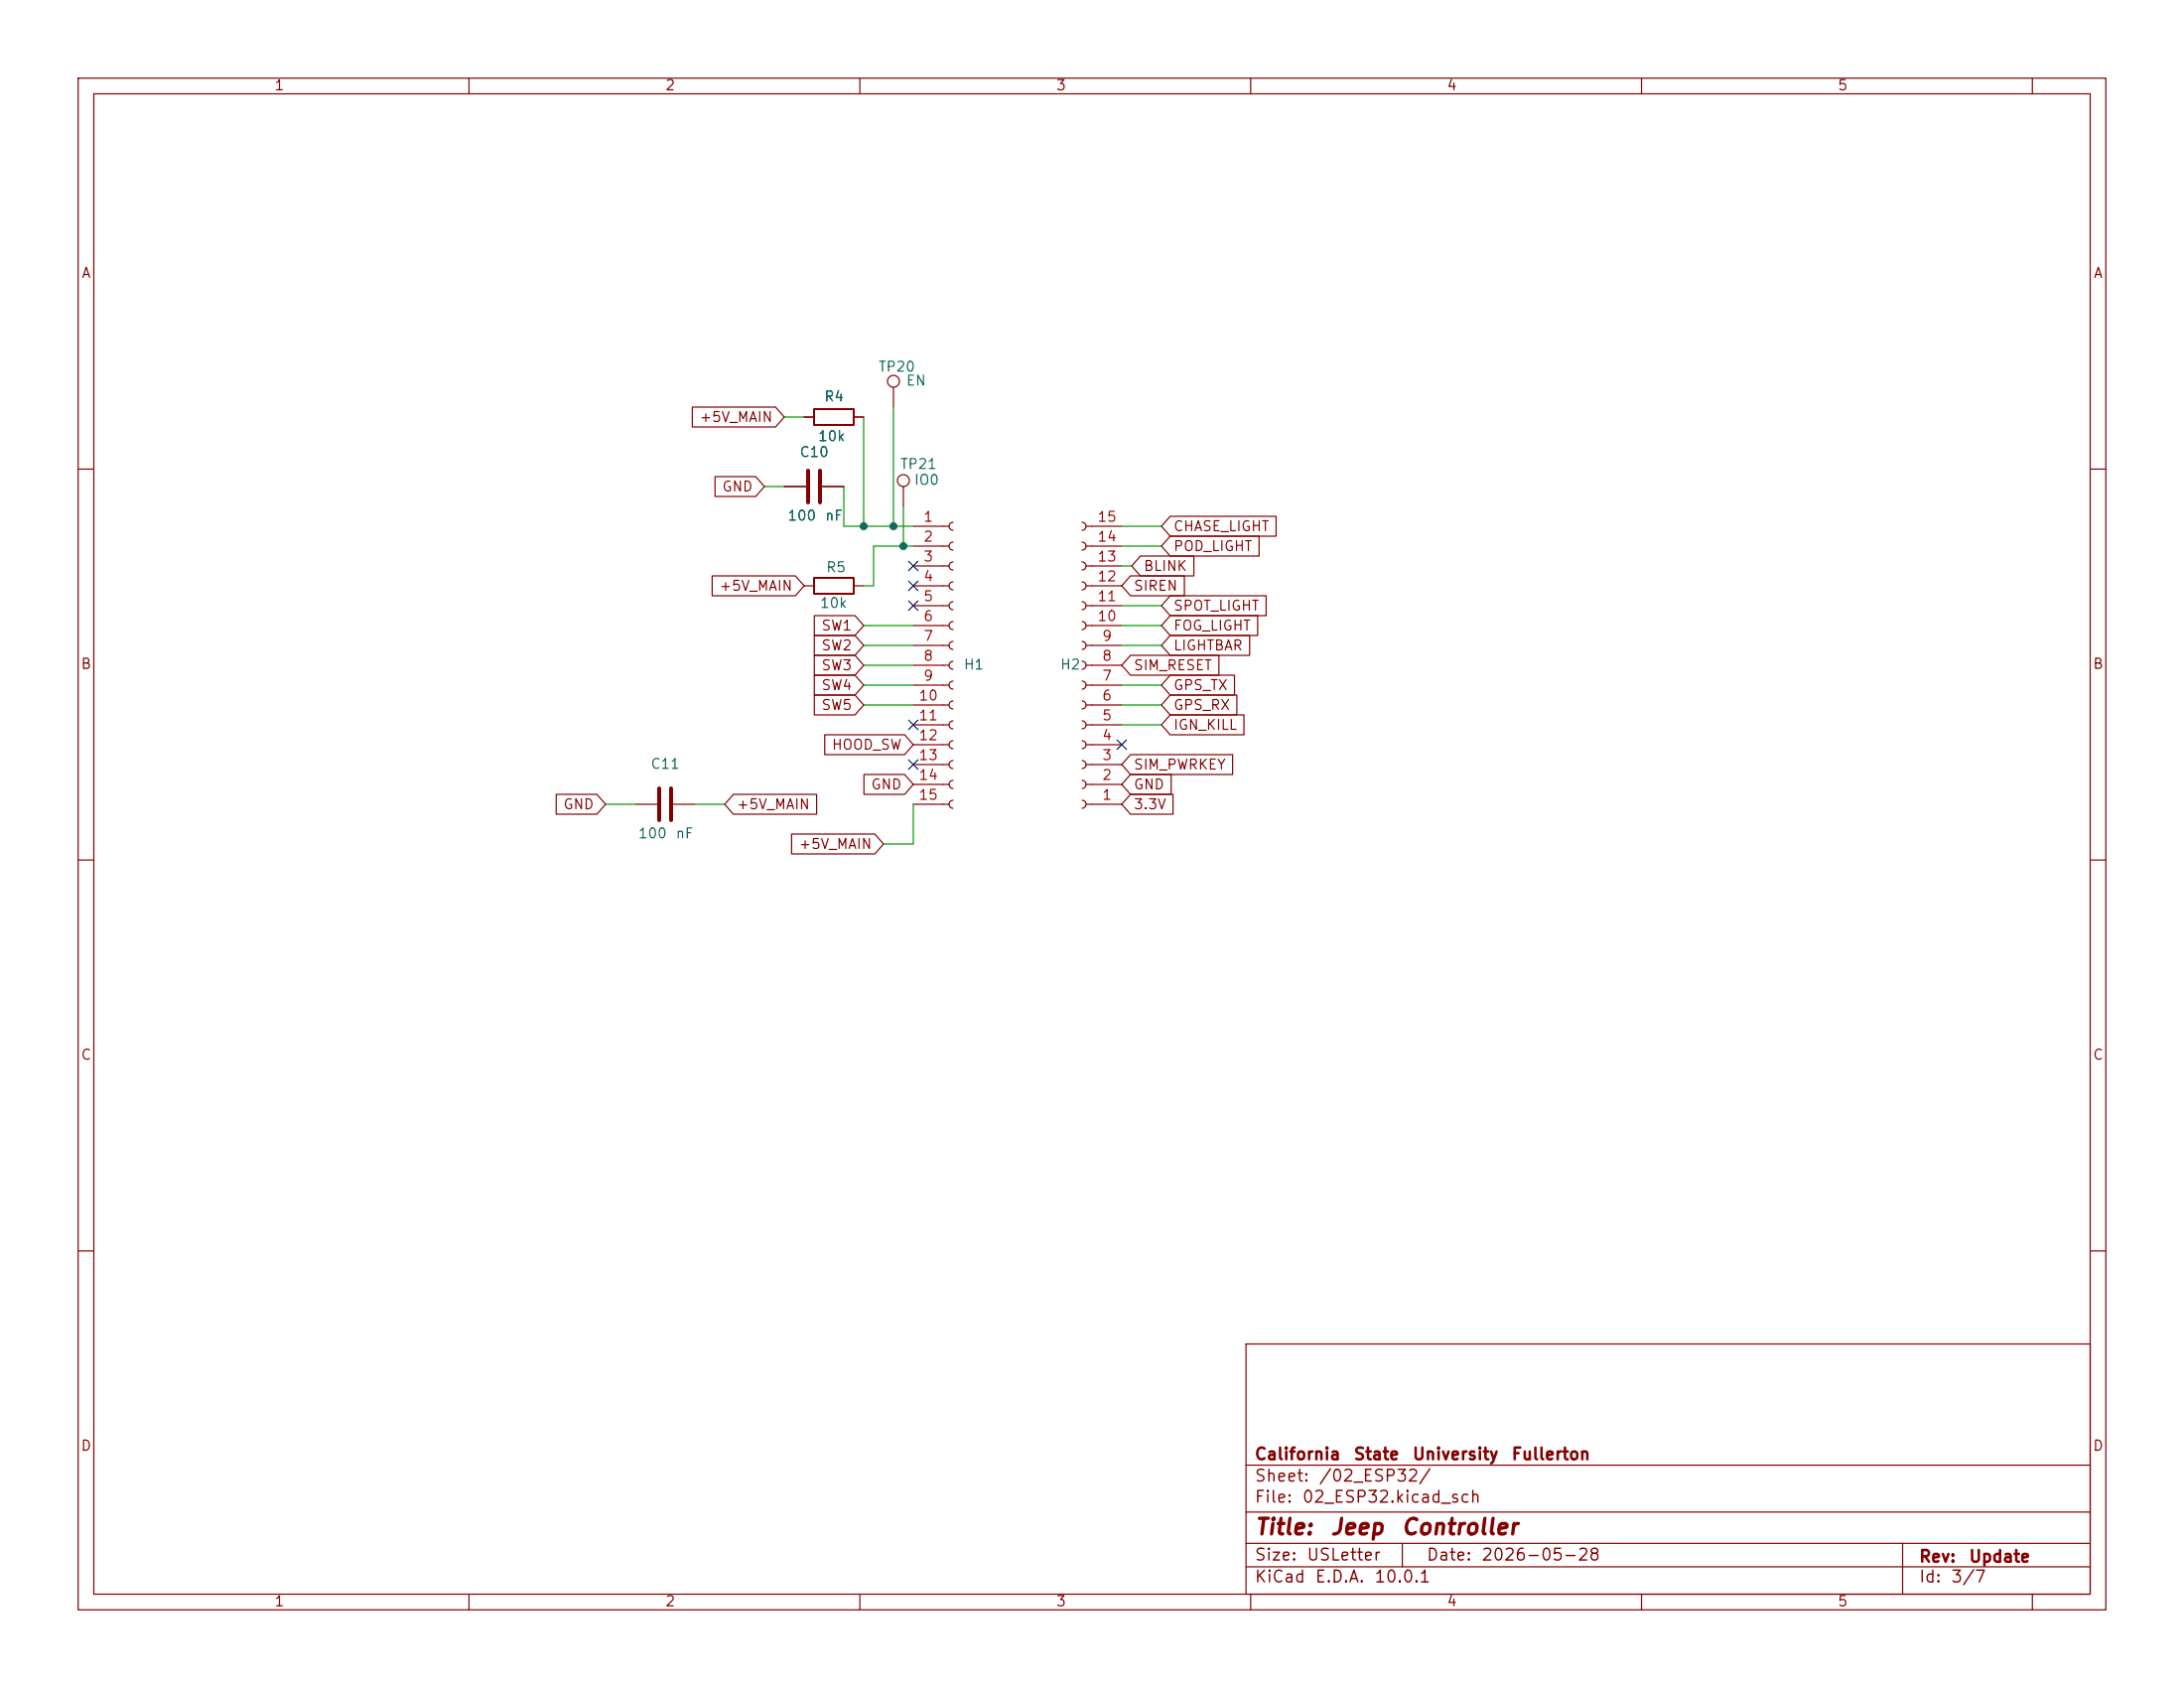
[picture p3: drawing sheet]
<svg xmlns="http://www.w3.org/2000/svg" width="279mm" height="216mm" viewBox="0 0 279 216" stroke-linecap="round" stroke-linejoin="round" font-family="sans-serif">
<g fill="none" stroke="#840000" stroke-width=".15">
<path d="M10 10h259.4v195.9h-259.4zM12 12h255.4v191.9h-255.4zM60 10v2M110 10v2M160 10v2M210 10v2M260 10v2M88.6 52.1h10.6l1.1 1.2-1.1 1.3h-10.6zM102.9 53.3h1.2M109.2 53.3h1.3M114.3 49.5v2.6M10 60h2"/>
<path d="M91.1 73.7h10.7l1.1 1.2-1.1 1.3h-10.7zM91.5 61h5.2l1.1 1.2-1.1 1.3h-5.2zM100.3 62.2h2.8M102.9 74.9h1.2M104.2 78.7h5.2l1.1 1.3-1.1 1.3h-5.2zM105.2 62.2h2.7M109.2 74.9h1.3M115.6 62.2v2.6M116.8 77.5h4.6M116.8 74.9h4.6M116.8 72.4h4.6M116.8 69.9h4.6"/>
<path d="M116.8 67.3h4.6M121.9 66.8a.51 .51 0 0 0-.5 .5 .51 .51 0 0 0 .5 .5M121.9 69.3a.51 .51 0 0 0-.5 .6 .51 .51 0 0 0 .5 .5M121.9 71.9a.51 .51 0 0 0-.5 .5 .51 .51 0 0 0 .5 .5M121.9 74.4a.51 .51 0 0 0-.5 .5 .51 .51 0 0 0 .5 .5M121.9 77a.51 .51 0 0 0-.5 .5 .51 .51 0 0 0 .5 .5M121.9 79.5a.51 .51 0 0 0-.5 .5 .51 .51 0 0 0 .5 .5M138.4 79.5a.51 .51 0 0 1 .5 .5 .51 .51 0 0 1-.5 .5M138.4 77a.51 .51 0 0 1 .5 .5 .51 .51 0 0 1-.5 .5M138.4 74.4a.51 .51 0 0 1 .5 .5 .51 .51 0 0 1-.5 .5M138.4 71.9a.51 .51 0 0 1 .5 .5 .51 .51 0 0 1-.5 .5M138.4 69.3a.51 .51 0 0 1 .5 .6 .51 .51 0 0 1-.5 .5"/>
<path d="M138.4 66.8a.51 .51 0 0 1 .5 .5 .51 .51 0 0 1-.5 .5M138.9 77.5h4.6M138.9 74.9h4.6M138.9 72.4h4.6M138.9 69.9h4.6M138.9 67.3h4.6M144.6 73.7h6.9v2.5h-6.9l-1.1-1.3zM145.9 71.1h6.8v2.6h-6.8l-1.1-1.3zM149.7 78.7h11.2v2.6h-11.2l-1.1-1.3zM149.7 76.2h12.3v2.5h-12.3l-1.1-1.2zM149.7 66h13.6v2.6h-13.6l-1.1-1.3zM149.7 68.6h11.4v2.5h-11.4l-1.1-1.2z"/>
<path d="M267.4 60h2M104.2 81.3h5.2l1.1 1.3-1.1 1.2h-5.2zM104.2 83.8h5.2l1.1 1.3-1.1 1.3h-5.2zM104.2 86.4h5.2l1.1 1.2-1.1 1.3h-5.2zM104.2 88.9h5.2l1.1 1.3-1.1 1.2h-5.2zM105.5 94h10.2l1.1 1.3-1.1 1.2h-10.2zM110.5 99.1h5.2l1.1 1.2-1.1 1.3h-5.2zM116.8 97.8h4.6M116.8 95.3h4.6M116.8 92.7h4.6M116.8 90.2h4.6M116.8 87.6h4.6"/>
<path d="M116.8 85.1h4.6M116.8 82.6h4.6M116.8 80h4.6M121.9 82a.51 .51 0 0 0-.5 .6 .51 .51 0 0 0 .5 .5M121.9 84.6a.51 .51 0 0 0-.5 .5 .51 .51 0 0 0 .5 .5M121.9 87.1a.51 .51 0 0 0-.5 .5 .51 .51 0 0 0 .5 .5M121.9 89.7a.51 .51 0 0 0-.5 .5 .51 .51 0 0 0 .5 .5M121.9 92.2a.51 .51 0 0 0-.5 .5 .51 .51 0 0 0 .5 .5M121.9 94.7a.51 .51 0 0 0-.5 .6 .51 .51 0 0 0 .5 .5M121.9 97.3a.51 .51 0 0 0-.5 .5 .51 .51 0 0 0 .5 .5M121.9 99.8a.51 .51 0 0 0-.5 .5 .51 .51 0 0 0 .5 .5M138.4 99.8a.51 .51 0 0 1 .5 .5 .51 .51 0 0 1-.5 .5"/>
<path d="M138.4 97.3a.51 .51 0 0 1 .5 .5 .51 .51 0 0 1-.5 .5M138.4 94.7a.51 .51 0 0 1 .5 .6 .51 .51 0 0 1-.5 .5M138.4 92.2a.51 .51 0 0 1 .5 .5 .51 .51 0 0 1-.5 .5M138.4 89.7a.51 .51 0 0 1 .5 .5 .51 .51 0 0 1-.5 .5M138.4 87.1a.51 .51 0 0 1 .5 .5 .51 .51 0 0 1-.5 .5M138.4 84.6a.51 .51 0 0 1 .5 .5 .51 .51 0 0 1-.5 .5M138.4 82a.51 .51 0 0 1 .5 .6 .51 .51 0 0 1-.5 .5M138.9 97.8h4.6M138.9 95.3h4.6M138.9 92.7h4.6M138.9 90.2h4.6M138.9 87.6h4.6"/>
<path d="M138.9 85.1h4.6M138.9 82.6h4.6M138.9 80h4.6M144.6 83.8h11.3v2.6h-11.3l-1.1-1.3zM144.6 96.5h13.1v2.6h-13.1l-1.1-1.3zM144.6 99.1h5.2v2.5h-5.2l-1.1-1.3zM149.7 91.4h9.4v2.6h-9.4l-1.1-1.3zM149.7 88.9h8.5v2.5h-8.5l-1.1-1.2zM149.7 86.4h8.2v2.5h-8.2l-1.1-1.3zM149.7 81.3h10.2v2.5h-10.2l-1.1-1.2zM10 110h2M71.2 101.6h5.2l1.1 1.3-1.1 1.2h-5.2z"/>
<path d="M81.3 102.9h2.8M86.1 102.9h2.8M93.8 101.6h10.7v2.5h-10.7l-1.1-1.2zM101.3 106.7h10.6l1.1 1.3-1.1 1.2h-10.6zM116.8 102.9h4.6M116.8 100.3h4.6M121.9 102.4a.51 .51 0 0 0-.5 .5 .51 .51 0 0 0 .5 .5M138.4 102.4a.51 .51 0 0 1 .5 .5 .51 .51 0 0 1-.5 .5M138.9 102.9h4.6M138.9 100.3h4.6M144.6 101.6h5.5v2.5h-5.5l-1.1-1.2zM267.4 110h2"/>
<path d="M10 160h2M159.4 171.9h108v32h-108zM267.4 160h2M159.4 197.4h108M159.4 193.4h108M159.4 187.4h108M179.4 197.4v3M243.4 197.4v6.5M60 203.9v2M110 203.9v2M159.4 200.4h108M160 203.9v2"/>
<path d="M210 203.9v2M260 203.9v2"/>
<circle cx="114.3" cy="48.8" r=".76"/>
<circle cx="115.6" cy="61.5" r=".76"/>
</g>
<path d="M103.4 60.2v4.1M104.9 60.2v4.1M84.3 100.8v4.1M85.9 100.8v4.1" fill="none" stroke="#840000" stroke-width=".51"/>
<path d="M104.1 52.3h5.1v2.1h-5.1zM104.1 73.9h5.1v2h-5.1z" fill="none" stroke="#840000" stroke-width=".25"/>
<g fill="none" stroke="#009600" stroke-width=".15">
<path d="M100.3 53.3h2.6M110.5 53.3v14M114.3 52.1v15.2M97.8 62.2h2.5M107.9 62.2v5.1h8.9M115.6 64.8v5.1M116.8 69.9h-5v5h-1.3M143.5 67.3h5.1M143.5 69.9h5.1M143.5 72.4h1.3M143.5 77.5h5.1M110.5 80h6.3"/>
<path d="M110.5 82.6h6.3M110.5 90.2h6.3M110.5 87.6h6.3M110.5 85.1h6.3M143.5 80h5.1M143.5 82.6h5.1M143.5 90.2h5.1M143.5 87.6h5.1M143.5 92.7h5.1M77.5 102.9h3.8M88.9 102.9h3.8M116.8 102.9v5.1h-3.8"/>
</g>
<path d="M116.2 74.3l1.2 1.2M116.2 76.9l1.2 1.2M116.2 71.8l1.2 1.2M117.4 74.3l-1.2 1.2M117.4 76.9l-1.2 1.2M117.4 71.8l-1.2 1.2M116.2 97.2l1.2 1.2M116.2 92.1l1.2 1.2M117.4 97.2l-1.2 1.2M117.4 92.1l-1.2 1.2M142.9 94.6l1.2 1.3M144.1 94.6l-1.2 1.3" fill="none" stroke="#000084" stroke-width=".15"/>
<g fill="#009600" stroke="#009600" stroke-width=".13">
<circle cx="110.5" cy="67.3" r=".46"/>
<circle cx="114.3" cy="67.3" r=".46"/>
<circle cx="115.6" cy="69.9" r=".46"/>
</g>
<g font-size="2" fill="#840000">
<text x="160.4" y="196.8">Title:</text>
<text x="170.1" y="196.8">Jeep</text>
<text x="179.1" y="196.8">Controller</text>
</g>
<g font-size="1.5" fill="#840000">
<text x="160.4" y="189.9">Sheet:</text>
<text x="160.4" y="187.1">California</text>
<text x="168.6" y="189.9">/02_ESP32/</text>
<text x="173.1" y="187.1">State</text>
<text x="180.6" y="187.1">University</text>
<text x="193.3" y="187.1">Fullerton</text>
<text x="160.4" y="192.6">File:</text>
<text x="166.5" y="192.6">02_ESP32.kicad_sch</text>
<text x="160.4" y="202.8">KiCad</text>
<text x="160.4" y="200">Size:</text>
<text x="167.1" y="200">USLetter</text>
<text x="168.1" y="202.8">E.D.A.</text>
<text x="175.7" y="202.8">10.0.1</text>
<text x="182.4" y="200">Date:</text>
<text x="189.4" y="200">2026-05-28</text>
<text x="245.4" y="200.2">Rev:</text>
<text x="245.4" y="202.8">Id:</text>
<text x="249.5" y="202.8">3/7</text>
<text x="251.8" y="200.2">Update</text>
</g>
<g font-size="1.3" fill="#840000">
<text x="35" y="11.9">1</text>
<text x="85" y="11.9">2</text>
<text x="135" y="11.9">3</text>
<text x="185" y="11.9">4</text>
<text x="235" y="11.9">5</text>
<text x="10.3" y="35.9">A</text>
<text x="267.7" y="35.9">A</text>
<text x="89.4" y="54.3">+5V_MAIN</text>
<text x="92.3" y="63.2">GND</text>
<text x="150" y="68.3">CHASE_LIGHT</text>
<text x="150" y="70.8">POD_LIGHT</text>
<text x="91.9" y="75.9">+5V_MAIN</text>
<text x="144.9" y="75.9">SIREN</text>
<text x="146.2" y="73.3">BLINK</text>
<text x="105" y="81">SW1</text>
<text x="105" y="83.5">SW2</text>
<text x="150" y="81">FOG_LIGHT</text>
<text x="150" y="83.5">LIGHTBAR</text>
<text x="150" y="78.4">SPOT_LIGHT</text>
<text x="10.3" y="85.9">B</text>
<text x="105" y="86">SW3</text>
<text x="105" y="88.6">SW4</text>
<text x="144.9" y="86">SIM_RESET</text>
<text x="150" y="88.6">GPS_TX</text>
<text x="267.7" y="85.9">B</text>
<text x="105" y="91.1">SW5</text>
<text x="150" y="93.7">IGN_KILL</text>
<text x="150" y="91.1">GPS_RX</text>
<text x="106.3" y="96.2">HOOD_SW</text>
<text x="111.3" y="101.3">GND</text>
<text x="144.9" y="98.7">SIM_PWRKEY</text>
<text x="144.9" y="101.3">GND</text>
<text x="72" y="103.8">GND</text>
<text x="94.1" y="103.8">+5V_MAIN</text>
<text x="144.9" y="103.8">3.3V</text>
<text x="102.1" y="108.9">+5V_MAIN</text>
<text x="10.3" y="135.9">C</text>
<text x="267.7" y="135.9">C</text>
<text x="10.3" y="185.9">D</text>
<text x="267.7" y="185.9">D</text>
<text x="35" y="205.8">1</text>
<text x="85" y="205.8">2</text>
<text x="135" y="205.8">3</text>
<text x="185" y="205.8">4</text>
<text x="235" y="205.8">5</text>
</g>
<g font-size="1.3" fill="#006464">
<text x="112.3" y="47.9">TP20</text>
<text x="105.3" y="51.7">R4</text>
<text x="115.8" y="49.6">EN</text>
<text x="102.2" y="58.8">C10</text>
<text x="104.5" y="56.7">10k</text>
<text x="115.1" y="60.3">TP21</text>
<text x="116.8" y="62.3">IO0</text>
<text x="100.6" y="66.9">100</text>
<text x="105.4" y="66.9">nF</text>
<text x="105.6" y="73.5">R5</text>
<text x="104.8" y="78.1">10k</text>
<text x="123.2" y="86">H1</text>
<text x="135.5" y="86">H2</text>
<text x="83.1" y="98.7">C11</text>
<text x="81.5" y="107.5">100</text>
<text x="86.3" y="107.5">nF</text>
</g>
<g font-size="1.3" fill="#a90000">
<text x="118" y="67.1">1</text>
<text x="118" y="69.6">2</text>
<text x="140.3" y="69.6">14</text>
<text x="140.3" y="67.1">15</text>
<text x="118" y="72.1">3</text>
<text x="118" y="74.7">4</text>
<text x="118" y="77.2">5</text>
<text x="140.3" y="77.2">11</text>
<text x="140.3" y="74.7">12</text>
<text x="140.3" y="72.1">13</text>
<text x="118" y="79.8">6</text>
<text x="118" y="82.3">7</text>
<text x="140.3" y="79.8">10</text>
<text x="140.9" y="82.3">9</text>
<text x="117.4" y="89.9">10</text>
<text x="118" y="84.8">8</text>
<text x="118" y="87.4">9</text>
<text x="140.9" y="89.9">6</text>
<text x="140.9" y="87.4">7</text>
<text x="140.9" y="84.8">8</text>
<text x="117.4" y="92.5">11</text>
<text x="117.4" y="95">12</text>
<text x="140.9" y="95">4</text>
<text x="140.9" y="92.5">5</text>
<text x="117.4" y="97.5">13</text>
<text x="117.4" y="100.1">14</text>
<text x="140.9" y="100.1">2</text>
<text x="140.9" y="97.5">3</text>
<text x="117.4" y="102.6">15</text>
<text x="140.9" y="102.6">1</text>
</g>
</svg>
